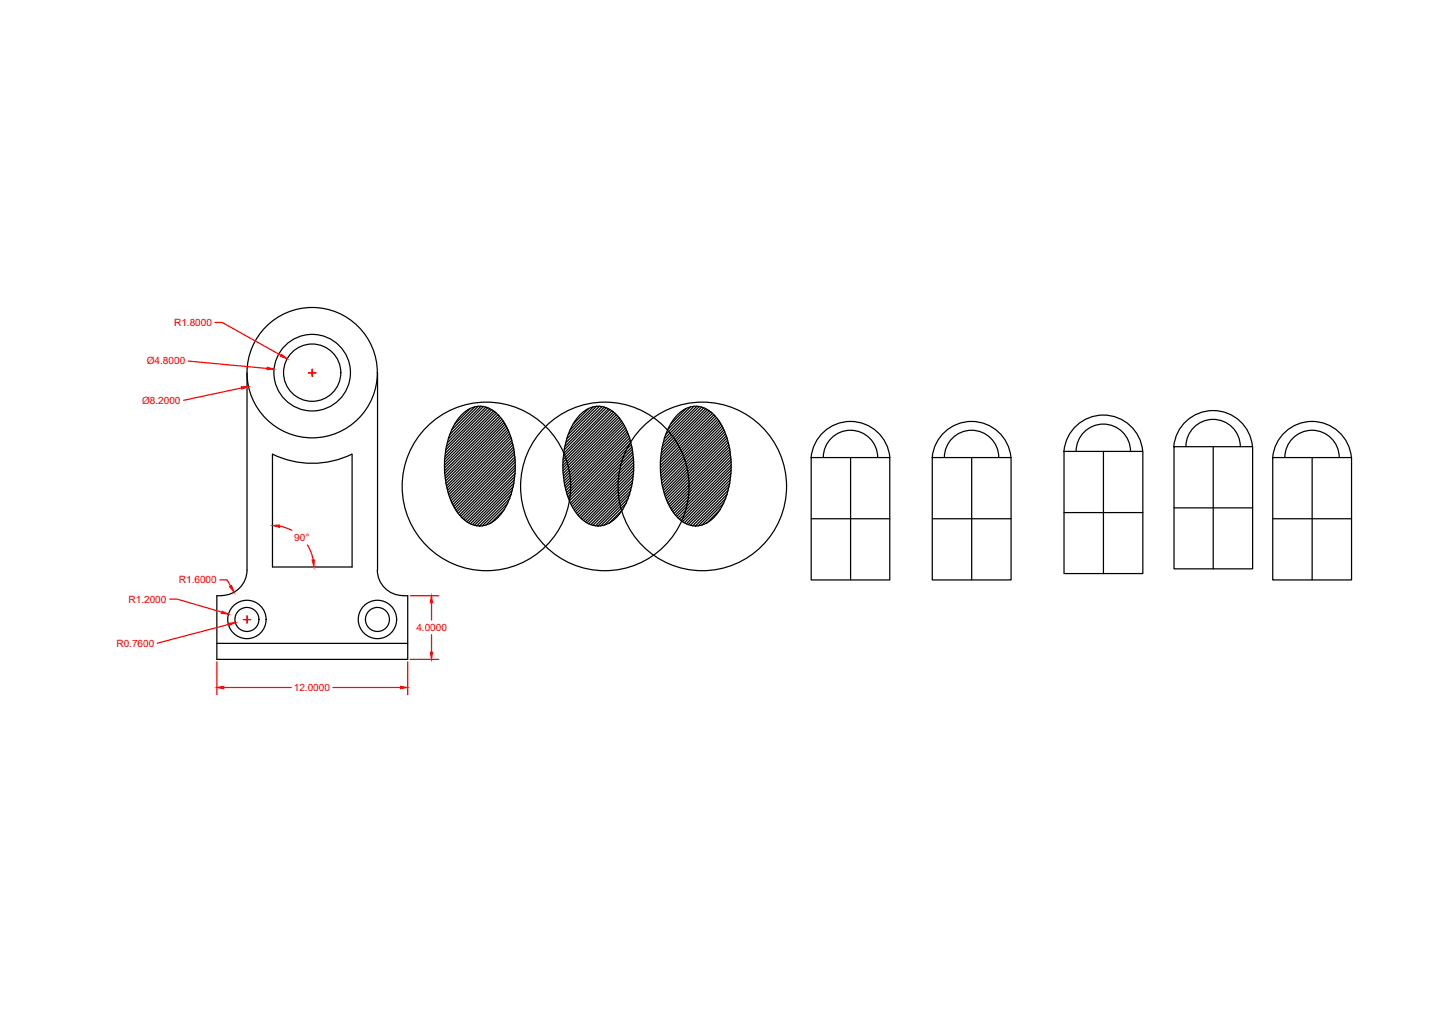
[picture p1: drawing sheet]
<svg xmlns="http://www.w3.org/2000/svg" width="297mm" height="210mm" viewBox="0 0 297 210" stroke-linecap="round" stroke-linejoin="round" font-family="sans-serif">
<!-- layer: 0 -->
<g fill="none" stroke="#000" stroke-width=".25">
<path d="M51 76.9v40.6a5.3 5.3 0 0 1-5.3 5.3M77.9 76.9v40.6M56.2 93.6a18.7 18.7 0 0 0 16.4 0v23.3h-16.4zM95.5 85.2a4.9 4.9 0 0 1 7.7 .8 17.6 17.6 0 0 1 2.6 14.6 10.4 10.4 0 0 1-5 7.5 5 5 0 0 1-6-1.9 17.6 17.6 0 0 1-2.6-14.6 12.4 12.4 0 0 1 3.3-6.4zM97 84.2l-3.2 3.2M97.9 83.9l-4.7 4.7M98.6 83.8l-5.8 5.8M99.2 83.8l-6.7 6.7M99.7 83.8l-7.4 7.5M100.2 83.9l-8.1 8.2M100.7 84.1l-8.7 8.6M101 84.3l-9.2 9.2"/>
<path d="M101.4 84.4l-9.6 9.7M101.8 84.7l-10.1 10M102.1 84.9l-10.4 10.4M102.4 85.2l-10.7 10.8M102.7 85.5l-11 11M103 85.8l-11.3 11.3M103.3 86.1l-11.6 11.5M103.5 86.4l-11.7 11.8M103.8 86.8l-12 11.9M104 87.1l-12.1 12.1M104.2 87.4l-12.2 12.3M104.4 87.8l-12.3 12.4"/>
<path d="M104.6 88.2l-12.4 12.5M104.8 88.6l-12.5 12.5M105 89l-12.6 12.6M105.1 89.4l-12.5 12.6M105.3 89.9l-12.6 12.5M105.4 90.3l-12.5 12.6M105.6 90.7l-12.6 12.6M105.7 91.2l-12.5 12.5M105.8 91.7l-12.4 12.4M105.9 92.1l-12.3 12.4M106 99.6l-8.6 8.6M106 92.6l-12.2 12.2"/>
<path d="M106.1 93.1l-12 12.1M106.1 98.9l-9.1 9.1M106.2 93.6l-11.9 11.9M106.2 98.2l-9.6 9.6M106.2 94.2l-11.7 11.7M106.3 94.7l-11.5 11.5M106.3 95.2l-11.3 11.3M106.3 97l-10.3 10.3M106.3 97.6l-10 10M106.3 95.8l-11 11M106.3 96.4l-10.7 10.7M120 85.2a4.9 4.9 0 0 1 7.6 .8 17.6 17.6 0 0 1 2.6 14.6 10.4 10.4 0 0 1-5 7.5 5 5 0 0 1-6-1.9 17.6 17.6 0 0 1-2.6-14.6 12.4 12.4 0 0 1 3.4-6.4z"/>
<path d="M121.4 84.2l-3.2 3.2M122.4 83.9l-4.8 4.7M123 83.8l-5.8 5.8M123.6 83.8l-6.7 6.7M124.2 83.8l-7.5 7.5M124.7 83.9l-8.2 8.2M125.1 84.1l-8.7 8.6M125.5 84.3l-9.2 9.2M125.8 84.4l-9.6 9.7M126.2 84.7l-10 10M126.6 84.9l-10.5 10.4M126.9 85.2l-10.8 10.8"/>
<path d="M127.2 85.5l-11.1 11M127.5 85.8l-11.4 11.3M127.7 86.1l-11.5 11.5M128 86.4l-11.8 11.8M128.2 86.8l-11.9 11.9M128.4 87.1l-12 12.1M128.6 87.4l-12.2 12.3M128.8 87.8l-12.3 12.4M129.1 88.2l-12.5 12.5M129.2 88.6l-12.5 12.5M129.4 89l-12.5 12.6M129.6 89.4l-12.6 12.6"/>
<path d="M129.7 89.9l-12.5 12.5M129.9 90.3l-12.6 12.6M130 90.7l-12.5 12.6M130.2 91.2l-12.5 12.5M130.2 91.7l-12.4 12.4M130.4 92.1l-12.3 12.4M130.5 92.6l-12.2 12.2M130.5 99.6l-8.6 8.6M130.5 93.1l-12 12.1M130.6 93.6l-11.9 11.9M130.6 98.9l-9.2 9.1M130.6 98.2l-9.5 9.6"/>
<path d="M130.7 94.2l-11.8 11.7M130.7 94.7l-11.5 11.5M130.7 97.6l-10 10M130.8 95.2l-11.3 11.3M130.8 95.8l-11.1 11M130.8 96.4l-10.8 10.7M130.8 97l-10.4 10.3M140.1 85.2a4.9 4.9 0 0 1 7.6 .8 17.6 17.6 0 0 1 2.6 14.6 10.4 10.4 0 0 1-5 7.5 5 5 0 0 1-6-1.9 17.6 17.6 0 0 1-2.6-14.6 12.4 12.4 0 0 1 3.4-6.4zM141.5 84.2l-3.2 3.2M142.4 83.9l-4.7 4.7M143.2 83.8l-5.9 5.8M143.7 83.8l-6.7 6.7"/>
<path d="M144.3 83.8l-7.5 7.5M144.7 83.9l-8.1 8.2M145.2 84.1l-8.7 8.6M145.6 84.3l-9.2 9.2M146 84.4l-9.7 9.7M146.3 84.7l-10 10M146.6 84.9l-10.4 10.4M147 85.2l-10.8 10.8M147.3 85.5l-11.1 11M147.5 85.8l-11.2 11.3M147.8 86.1l-11.5 11.5M148.1 86.4l-11.8 11.8"/>
<path d="M148.3 86.8l-11.9 11.9M148.5 87.1l-12.1 12.1M148.7 87.4l-12.2 12.3M149 87.8l-12.4 12.4M149.2 88.2l-12.5 12.5M149.3 88.6l-12.5 12.5M149.5 89l-12.5 12.6M149.7 89.4l-12.6 12.6M149.8 89.9l-12.6 12.5M150 90.3l-12.6 12.6M150.1 90.7l-12.5 12.6M150.2 91.2l-12.5 12.5"/>
<path d="M150.4 91.7l-12.4 12.4M150.4 92.1l-12.3 12.4M150.6 92.6l-12.3 12.2M150.6 99.6l-8.7 8.6M150.7 93.1l-12.2 12.1M150.7 98.9l-9.2 9.1M150.7 93.6l-11.9 11.9M150.7 94.2l-11.6 11.7M150.7 98.2l-9.5 9.6M150.8 97.6l-10 10M150.8 94.7l-11.5 11.5M150.8 95.2l-11.2 11.3"/>
<path d="M150.8 97l-10.3 10.3M150.9 95.8l-11 11M150.9 96.4l-10.7 10.7M167.3 94.3a8.1 8.1 0 0 1 8.1-7.4 8.1 8.1 0 0 1 8.2 7.4M167.3 94.3h16.2v25.3h-16.2zM169.8 94.3a5.6 5.6 0 0 1 5.6-5.6 5.6 5.6 0 0 1 5.6 5.6M175.5 94.3v25.3M192.3 94.3a8.1 8.1 0 0 1 8.1-7.4 8.1 8.1 0 0 1 8.1 7.4M192.3 94.3h16.3v25.3h-16.3zM194.8 94.3a5.6 5.6 0 0 1 5.6-5.6 5.6 5.6 0 0 1 5.6 5.6M200.4 94.3v25.3M219.5 93a8.1 8.1 0 0 1 8.1-7.4 8.1 8.1 0 0 1 8.1 7.4"/>
<path d="M219.5 93.1h16.2v25.2h-16.2zM222 93.1a5.6 5.6 0 0 1 5.6-5.7 5.6 5.6 0 0 1 5.6 5.7M227.6 93.1v25.2M242.1 92.1a8.1 8.1 0 0 1 8.1-7.4 8.1 8.1 0 0 1 8.2 7.4M242.2 92.1h16.2v25.2h-16.2zM244.6 92.1a5.6 5.6 0 0 1 5.6-5.6 5.6 5.6 0 0 1 5.6 5.6M250.3 92.1v25.2M262.5 94.3a8.1 8.1 0 0 1 8.1-7.4 8.1 8.1 0 0 1 8.2 7.4M262.5 94.3h16.3v25.3h-16.3zM265 94.3a5.6 5.6 0 0 1 5.6-5.6 5.6 5.6 0 0 1 5.7 5.6M270.7 94.3v25.3M77.8 117.5a5.3 5.3 0 0 0 5.3 5.3"/>
<path d="M104.1 105l-2.9 2.9M104.8 103.7l-4.6 4.6M105.2 102.8l-5.7 5.6M105.5 101.9l-6.6 6.6M105.7 101.1l-7.4 7.3M105.9 100.3l-8 8M128.5 105l-2.9 2.9M129.2 103.7l-4.6 4.6M129.6 102.8l-5.7 5.6M129.9 101.9l-6.6 6.6M130.2 101.1l-7.4 7.3M130.3 100.3l-8 8"/>
<path d="M148.6 105l-2.9 2.9M149.3 103.7l-4.6 4.6M149.7 102.8l-5.7 5.6M150 101.9l-6.6 6.6M150.2 101.1l-7.3 7.3M150.4 100.3l-8 8M167.3 107h16.2M192.3 107h16.3M219.5 105.7h16.2M242.2 104.7h16.2M262.5 107h16.3M44.7 132.7h39.4"/>
<path d="M45.7 122.8h-1v13.2h39.4v-13.2h-1"/>
<circle cx="64.4" cy="76.8" r="13.4"/>
<circle cx="64.4" cy="76.8" r="7.9"/>
<circle cx="64.4" cy="76.8" r="5.9"/>
<circle cx="100.3" cy="100.3" r="17.4"/>
<circle cx="124.8" cy="100.3" r="17.4"/>
<circle cx="144.9" cy="100.3" r="17.4"/>
<circle cx="50.9" cy="127.7" r="4"/>
<circle cx="50.9" cy="127.7" r="2.48"/>
<circle cx="77.9" cy="127.7" r="4"/>
<circle cx="77.9" cy="127.7" r="2.48"/>
</g>
<!-- layer: Dim -->
<g fill="none" stroke="#f00" stroke-width=".25">
<path d="M38.8 74.5l16.3 1.5M44.4 66.5h1.4l12.1 6.8M49.8 80l-11.9 2.5M63.7 76.9h1.4M64.4 76.1v1.5M45.4 119.6h1.4l.8 1.2M57.7 108.5l2.5 .9M63.4 112.3l.7 1.5 .5 1.6M35 123.5h1.5l9.2 2.7M44.7 136.5v6.7M47.1 128.8l-14.6 3.8M50.2 127.7h1.5"/>
<path d="M51 127v1.5M84.1 136.5v6.7M84.6 122.8h5.9M84.6 136h5.9M89 124.3v3.6M89 130.9v3.6M46.2 141.8h13.9M68.7 141.8h13.9"/>
</g>
<g fill="#f00" stroke="#f00" stroke-width=".21">
<path d="M44.7 141.8l1.5-.3v.5z"/>
<path d="M82.6 141.5l1.5 .3-1.5 .2z"/>
<path d="M58.1 73.1l1.2 .9-1.4-.5z"/>
<path d="M55.1 75.7l1.4 .4-1.4 .1z"/>
<path d="M49.8 79.7h1.5l-1.4 .5z"/>
<path d="M64.4 115.5l.4-.1v1.5z"/>
<path d="M56.2 108.4l1.5-.2-.1 .5z"/>
<path d="M47.1 128.5l1.4-.1-1.3 .6z"/>
<path d="M47.4 121l.4-.3 .5 1.4z"/>
<path d="M45.8 126l1.3 .6-1.4-.1z"/>
<path d="M89 122.8l.2 1.5h-.4z"/>
<path d="M88.8 134.5h.4l-.2 1.5z"/>
</g>
<g font-size="2.1" fill="#f00">
<text x="35.9" y="67.2">R1.8000</text>
<text x="30.3" y="75.1">Ø4.8000</text>
<text x="29.3" y="83.3">Ø8.2000</text>
<text x="60.7" y="111.6">90°</text>
<text x="26.5" y="124.2">R1.2000</text>
<text x="36.9" y="120.3">R1.6000</text>
<text x="85.9" y="130.1">4.0000</text>
<text x="24" y="133.3">R0.7600</text>
<text x="60.6" y="142.5">12.0000</text>
</g>
</svg>
